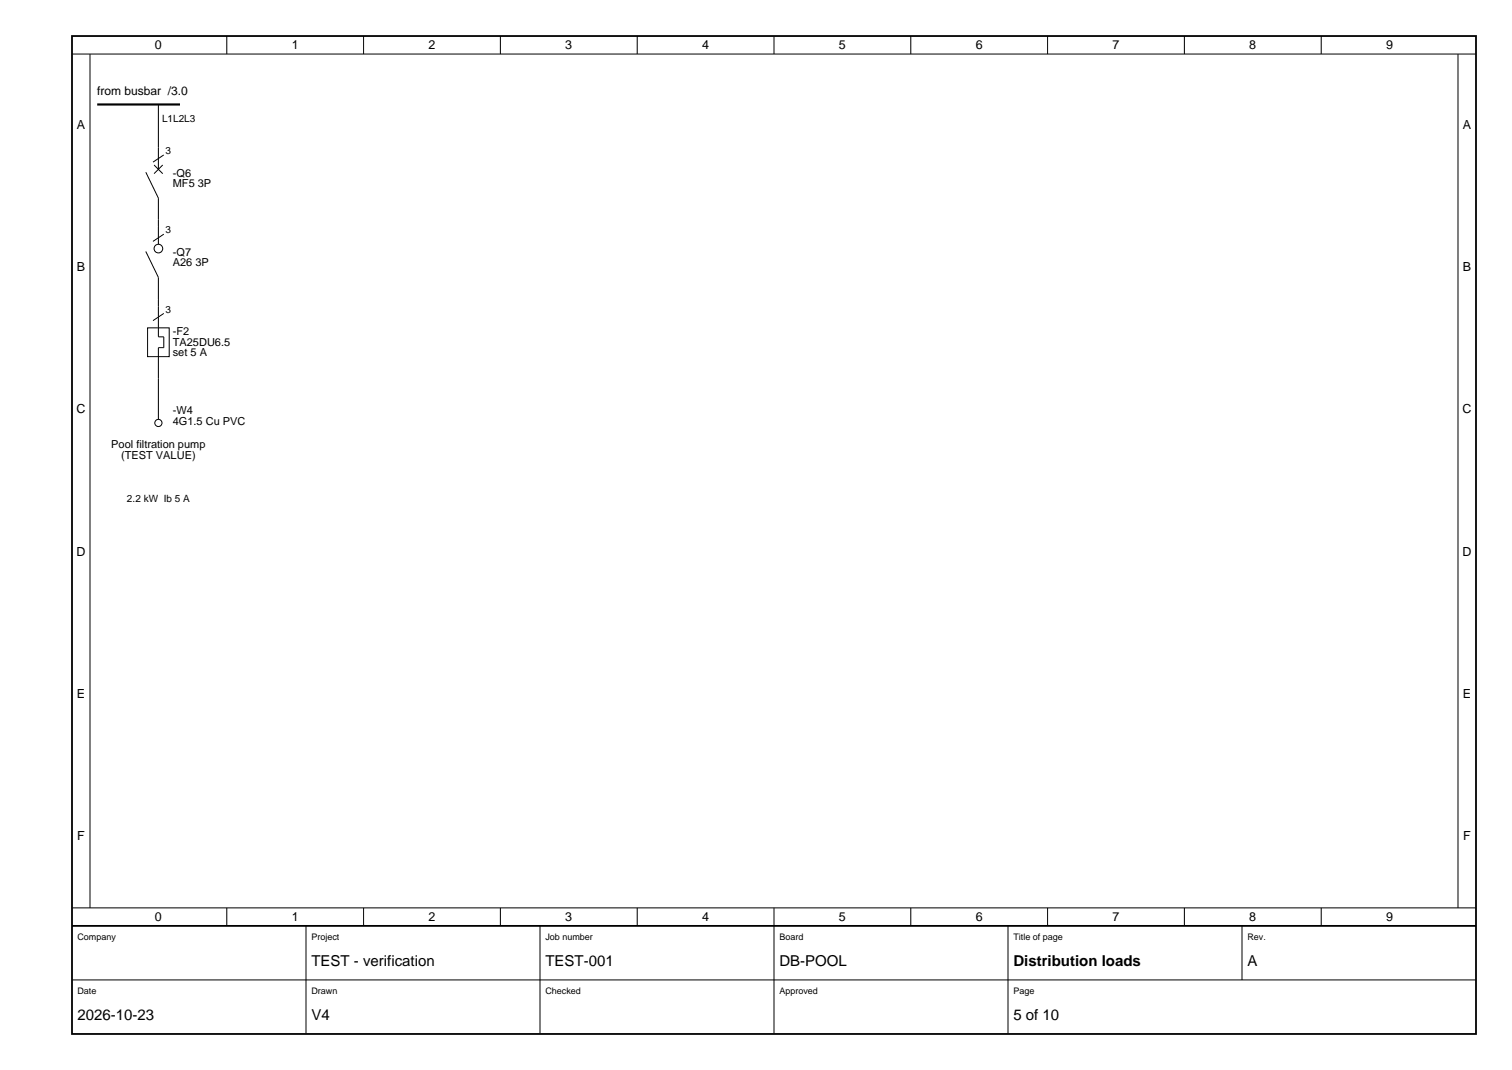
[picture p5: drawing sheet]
<svg xmlns="http://www.w3.org/2000/svg" width="420mm" height="297mm" viewBox="0 0 420 297" stroke-linecap="round" stroke-linejoin="round" font-family="sans-serif">
<path d="M27 29h23" fill="none" stroke="#000" stroke-width=".6"/>
<g fill="none" stroke="#000" stroke-width=".28">
<path d="M20 15h390M25 15v237M63 10v5M101 10v5M139 10v5M177 10v5M215 10v5M253 10v5M291 10v5M329 10v5M367 10v5M405 15v237"/>
<path d="M44 29v18M40.5 47.8l3.5 7.2v12.8M42.8 45.8l2.4 2.4M45.2 45.8l-2.4 2.4M45.5 43l-3 2M40.5 69.8l3.5 7.2v16.5h1.5v3h-1.5v19.9M45.5 65l-3 2M41 91h6v8h-6zM45.5 87l-3 2M20 252h390M63 252v5M85 257v30"/>
<path d="M101 252v5M139 252v5M150 257v30M177 252v5M215 252v35M253 252v5M280 257v30M291 252v5M329 252v5M345 257v15M367 252v5M20 272h390"/>
<circle cx="44" cy="69" r="1.2"/>
<circle cx="44" cy="117.4" r="1"/>
</g>
<path d="M20 10h390v277h-390zM20 257h390" fill="none" stroke="#000" stroke-width=".5"/>
<g font-size="4.2">
<text x="86.5" y="268">TEST - verification</text>
<text x="151.5" y="268">TEST-001</text>
<text x="216.5" y="268">DB-POOL</text>
<text x="281.5" y="268">Distribution loads</text>
<text x="346.5" y="268">A</text>
<text x="21.5" y="283">2026-10-23</text>
<text x="86.5" y="283">V4</text>
<text x="281.5" y="283">5 of 10</text>
</g>
<g font-size="3.5">
<text x="43" y="13.6">0</text>
<text x="81" y="13.6">1</text>
<text x="119" y="13.6">2</text>
<text x="157" y="13.6">3</text>
<text x="195" y="13.6">4</text>
<text x="233" y="13.6">5</text>
<text x="271" y="13.6">6</text>
<text x="309" y="13.6">7</text>
<text x="347" y="13.6">8</text>
<text x="385" y="13.6">9</text>
<text x="21.3" y="35.7">A</text>
<text x="406.3" y="35.7">A</text>
<text x="21.3" y="75.2">B</text>
<text x="406.3" y="75.2">B</text>
<text x="21.2" y="114.7">C</text>
<text x="406.2" y="114.7">C</text>
<text x="21.2" y="154.2">D</text>
<text x="406.2" y="154.2">D</text>
<text x="21.3" y="193.7">E</text>
<text x="406.3" y="193.7">E</text>
<text x="21.4" y="233.2">F</text>
<text x="406.4" y="233.2">F</text>
<text x="43" y="255.6">0</text>
<text x="81" y="255.6">1</text>
<text x="119" y="255.6">2</text>
<text x="157" y="255.6">3</text>
<text x="195" y="255.6">4</text>
<text x="233" y="255.6">5</text>
<text x="271" y="255.6">6</text>
<text x="309" y="255.6">7</text>
<text x="347" y="255.6">8</text>
<text x="385" y="255.6">9</text>
</g>
<text font-size="3.3" x="27" y="26.5">from busbar /3.0</text>
<g font-size="3.1">
<text x="48" y="49">-Q6</text>
<text x="48" y="52">MF5 3P</text>
<text x="48" y="71">-Q7</text>
<text x="48" y="74">A26 3P</text>
<text x="48" y="93">-F2</text>
<text x="48" y="96">TA25DU6.5</text>
<text x="48" y="98.9">set 5 A</text>
<text x="48" y="115">-W4</text>
<text x="48" y="118">4G1.5 Cu PVC</text>
<text x="30.9" y="124.4">Pool filtration pump</text>
<text x="33.6" y="127.4">(TEST VALUE)</text>
</g>
<g font-size="2.8">
<text x="45" y="34">L1L2L3</text>
<text x="46" y="42.8">3</text>
<text x="46" y="64.8">3</text>
<text x="46" y="86.8">3</text>
<text x="35.3" y="139.4">2.2 kW Ib 5 A</text>
</g>
<g font-size="2.5">
<text x="21.5" y="261">Company</text>
<text x="86.5" y="261">Project</text>
<text x="151.5" y="261">Job number</text>
<text x="216.5" y="261">Board</text>
<text x="281.5" y="261">Title of page</text>
<text x="346.5" y="261">Rev.</text>
<text x="21.5" y="276">Date</text>
<text x="86.5" y="276">Drawn</text>
<text x="151.5" y="276">Checked</text>
<text x="216.5" y="276">Approved</text>
<text x="281.5" y="276">Page</text>
</g>
</svg>
